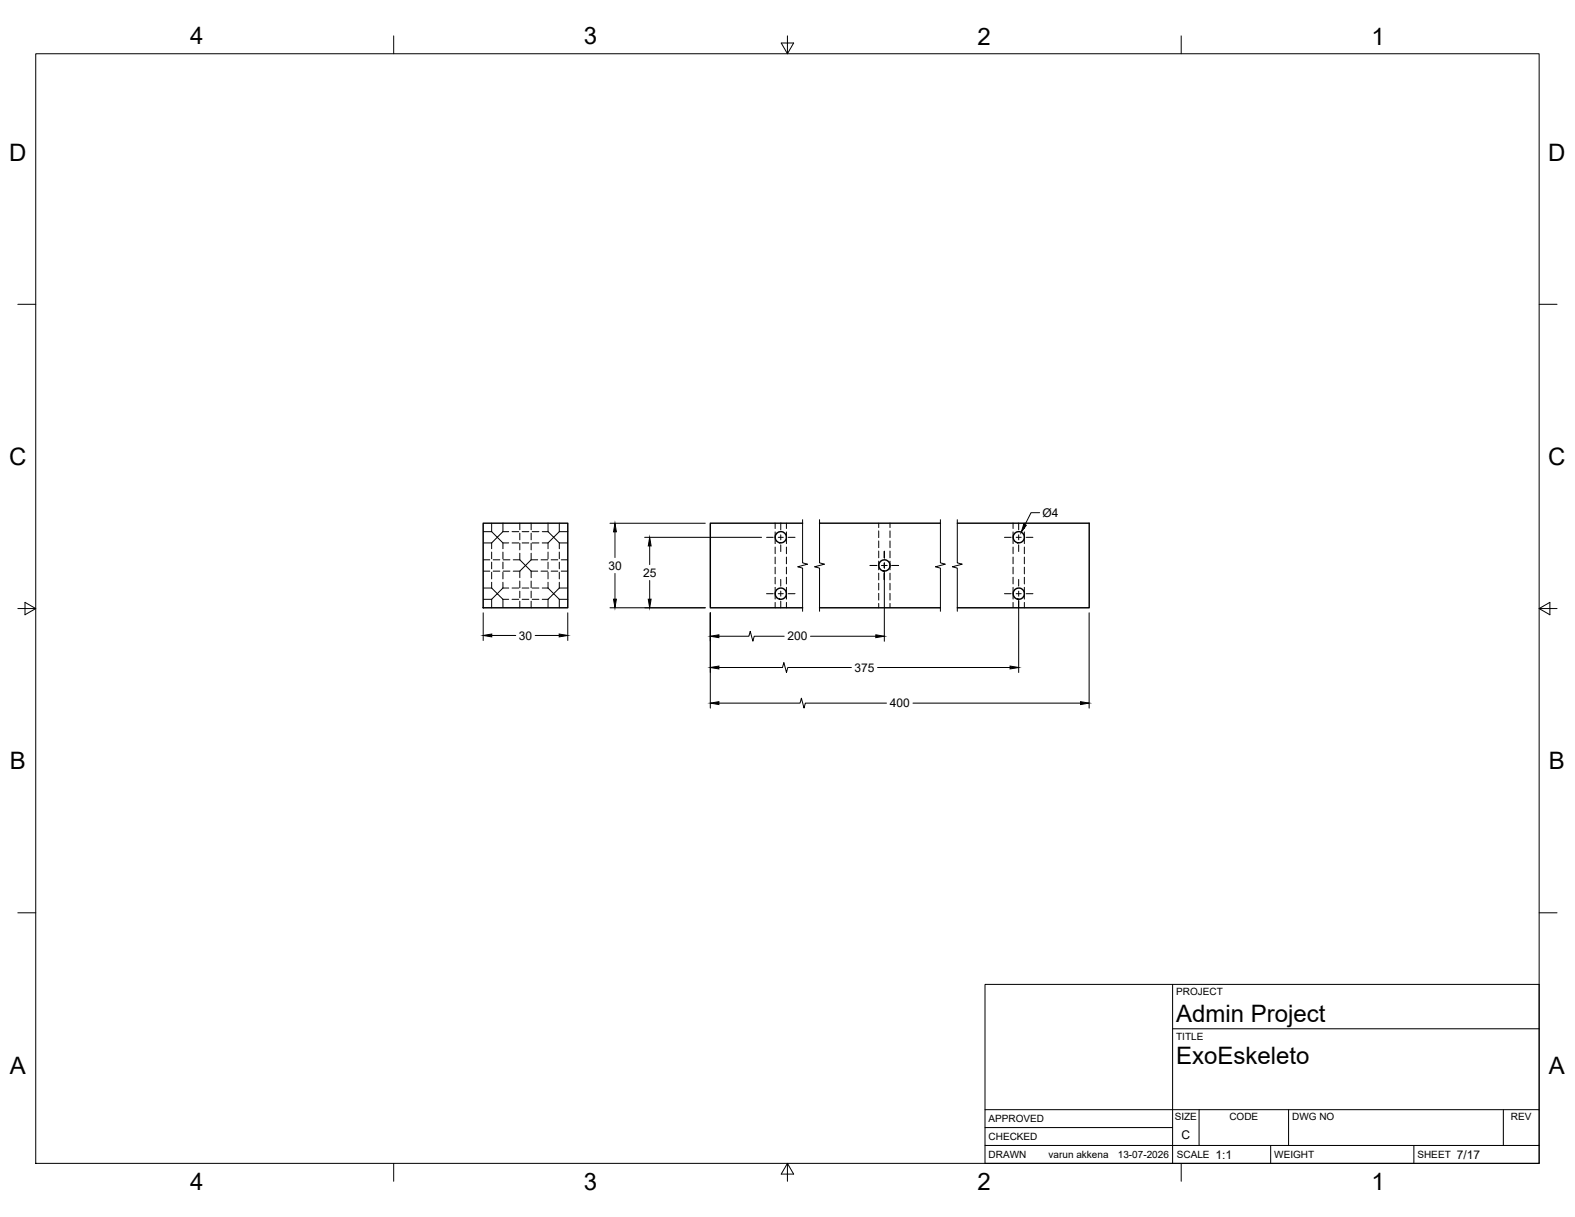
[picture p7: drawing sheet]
<svg xmlns="http://www.w3.org/2000/svg" width="559mm" height="432mm" viewBox="0 0 559 432" stroke-linecap="round" stroke-linejoin="round" font-family="sans-serif">
<!-- layer: Visible -->
<g fill="none" stroke="#000" stroke-width=".51">
<path d="M171.4 185.6h30v30h-30zM284.8 185.6h-32.8v30h32.8M290.8 185.6h42.9M339.7 185.6h46.7v30h-46.7M290.8 215.6h42.9"/>
<circle cx="277" cy="190.6" r="2"/>
<circle cx="361.5" cy="190.6" r="2"/>
<circle cx="277" cy="210.6" r="2"/>
<circle cx="313.8" cy="200.6" r="2"/>
<circle cx="361.5" cy="210.6" r="2"/>
</g>
<!-- layer: Hidden -->
<g fill="none" stroke="#000" stroke-width=".35">
<path d="M171.4 198.6h2.4M171.4 192.6h3M171.4 188.6h3M174.4 188.6l2 2 2-2M174.4 192.6l2-2 2 2M174.4 185.6v3M174.4 192.6v2.1M174.4 195.9v2.3M174.4 199.5v2.3M175 198.6h2.3M178.4 185.6v3M178.4 192.6v2.1"/>
<path d="M178.4 195.9v2.3M178.4 199.5v2.3M178.4 192.6h2.1M178.4 188.6h2.1M178.5 198.6h2.4M181.7 192.6h2.3M181.7 188.6h2.3M182.1 198.6h2.3M184.4 198.6l2 2-2 2M184.4 185.6v2.4M184.4 189.2v2.3M184.4 192.7v2.4"/>
<path d="M184.4 196.3v2.3M185.3 192.6h2.3M185.3 188.6h2.3M188.4 198.6l-2 2 2 2M188.4 198.6h2.4M188.4 185.6v2.4M188.4 189.2v2.3M188.4 192.7v2.4M188.4 196.3v2.3M188.8 192.6h2.4M188.8 188.6h2.4M192 198.6h2.4"/>
<path d="M192.4 192.6h2M192.4 188.6h2M194.4 188.6l2 2 2-2M194.4 192.6l2-2 2 2M194.4 185.6v3M194.4 192.6v2.1M194.4 195.9v2.3M194.4 199.5v2.3M195.5 198.6h2.4M198.4 185.6v3M198.4 192.6v2.1M198.4 195.9v2.3"/>
<path d="M198.4 199.5v2.3M198.4 192.6h3M198.4 188.6h3M199.1 198.6h2.3M275 185.6v1.9M275 188.7v4.2M275 194.1v2.4M275 197.7v2.3M279 185.6v1.9M279 188.7v4.2M279 194.1v2.4M279 197.7v2.3"/>
<path d="M311.8 185.6v1.6M311.8 188.4v2.4M311.8 191.9v2.4M311.8 195.5v2.4M311.8 199.1v3.1M315.8 185.6v1.6M315.8 188.4v2.4M315.8 191.9v2.4M315.8 195.5v2.4M315.8 199.1v3.1M359.4 185.6v1.9M359.4 188.7v4.2"/>
<path d="M359.4 194.1v2.4M359.4 197.7v2.3M363.4 185.6v1.9M363.4 188.7v4.2M363.4 194.1v2.4M363.4 197.7v2.3M171.4 202.6h2.4M171.4 212.6h3M171.4 208.6h3M174.4 212.6l2-1.9 2 1.9M174.4 208.6l2 2.1 2-2.1M174.4 203v2.4"/>
<path d="M174.4 206.6v2M174.4 212.6v3M175 202.6h2.3M178.4 203v2.4M178.4 206.6v2M178.4 212.6v3M178.4 212.6h2.1M178.4 208.6h2.1M178.5 202.6h2.4M181.7 212.6h2.3M181.7 208.6h2.3M182.1 202.6h2.3"/>
<path d="M184.4 202.6v2.4M184.4 206.2v2.4M184.4 209.7v2.4M184.4 213.3v2.3M185.3 212.6h2.3M185.3 208.6h2.3M188.4 202.6h2.4M188.4 202.6v2.4M188.4 206.2v2.4M188.4 209.7v2.4M188.4 213.3v2.3M188.8 212.6h2.4"/>
<path d="M188.8 208.6h2.4M192 202.6h2.4M192.4 212.6h2M192.4 208.6h2M194.4 212.6l2-1.9 2 1.9M194.4 208.6l2 2.1 2-2.1M194.4 203v2.4M194.4 206.6v2M194.4 212.6v3M195.5 202.6h2.4M198.4 203v2.4M198.4 206.6v2"/>
<path d="M198.4 212.6v3M198.4 212.6h3M198.4 208.6h3M199.1 202.6h2.3M275 201.2v2.4M275 204.8v2.4M275 208.4v4.2M275 213.7v1.9M279 201.2v2.4M279 204.8v2.4M279 208.4v4.2M279 213.7v1.9"/>
<path d="M311.8 203.4v2.4M311.8 206.9v2.4M311.8 210.5v2.4M311.8 214.1v1.5M315.8 203.4v2.4M315.8 206.9v2.4M315.8 210.5v2.4M315.8 214.1v1.5M359.4 201.2v2.4M359.4 204.8v2.4M359.4 208.4v4.2M359.4 213.7v1.9"/>
<path d="M363.4 201.2v2.4M363.4 204.8v2.4M363.4 208.4v4.2M363.4 213.7v1.9"/>
</g>
<!-- layer: Border -->
<g fill="none" stroke="#000" stroke-width=".35">
<path d="M12.7 19.1h533.4v393.7h-533.4zM139.7 12.7v6.4M277.2 15.3h4.4l-2.2 3.8zM279.4 12.7v6.4M419.1 12.7v6.4M6.3 108h6.4M546.1 108h6.3M6.3 215.9h6.4M8.9 213.7l3.8 2.2-3.8 2.2zM546.1 215.9l3.8 2.2v-4.4l-3.8 2.2h6.3M6.3 323.9h6.4M546.1 323.9h6.3"/>
<path d="M139.7 412.8v6.3M279.4 412.8l2.2 3.8h-4.4zM279.4 412.8v6.3M419.1 412.8v6.3"/>
</g>
<!-- layer: Titleblock -->
<path d="M349.5 349.3h196.6v63.5h-196.6zM416 349.3v63.5M416 365h130.1M349.5 393.7h196.6M425.4 393.7v12.7M457.2 393.7v12.7M533.4 393.7v12.7M349.5 406.4h196.6M349.5 400.1h66.5M450.8 406.4v6.4M501.6 406.4v6.4" fill="none" stroke="#000" stroke-width=".36"/>
<!-- layer: Break Lines -->
<path d="M284.8 184.4v15.3l1.7 .5-3.5 .9 1.8 .5v15.3M290.8 184.4v15.3l1.7 .5-3.5 .9 1.8 .5v15.3M333.7 184.4v15.3l1.7 .5-3.5 .9 1.8 .5v15.3M339.6 184.4v15.3l1.8 .5-3.5 .9 1.7 .5v15.3" fill="none" stroke="#000" stroke-width=".35"/>
<!-- layer: Smart Centers -->
<g fill="none" stroke="#000" stroke-width=".35">
<path d="M272 190.6h2.3M276.1 190.6h1.8M277 185.6v2.4M277 189.8v1.7M277 193.3v2.4M279.7 190.6h2.4M313.8 195.6v2.4M313.8 199.7v1.8M356.4 190.6h2.4M360.5 190.6h1.8M361.4 185.6v2.4M361.4 189.8v1.7"/>
<path d="M361.4 193.3v2.4M364.1 190.6h2.4M272 210.7h2.3M276.1 210.7h1.8M277 205.6v2.4M277 209.7v1.8M277 213.3v2.4M279.7 210.7h2.4M308.7 200.6h2.4M312.9 200.6h1.8M313.8 203.3v2.4M316.4 200.6h2.4"/>
<path d="M356.4 210.7h2.4M360.5 210.7h1.8M361.4 205.6v2.4M361.4 209.7v1.8M361.4 213.3v2.4M364.1 210.7h2.4"/>
</g>
<!-- layer: FD_Dimensions -->
<g fill="none" stroke="#000" stroke-width=".35">
<path d="M216.4 185.7h33.8M218.2 188.7v9.1M228.7 190.6h41.5M230.5 193.7v6.6M368.9 181.9h-3.1l-2.1 4.2M171.4 217.4v9.8M201.4 217.4v9.8M216.4 215.6h33.8M218.2 203.5v9.1M230.5 206v6.6M252 217.4v33.8M313.8 202.4v25.1"/>
<path d="M361.4 212.4v26.2M386.4 217.4v33.8M174.5 225.5h8.5M189.9 225.5h8.5M255.1 236.8h22.5l.5-1.7 .9 3.5 .5-1.8h22.6M255.1 225.7h10.6l.5-1.7 .9 3.5 .5-1.8h10.6M287.5 225.7h23.2M311.4 236.8h47M255.1 249.5h28.8l.4-1.8 1 3.5 .4-1.7h28.8M323.9 249.5h59.5"/>
</g>
<g fill="#000" stroke="#000" stroke-width=".35">
<path d="M218.2 185.7l.5 3h-1zM230.5 190.6l.5 3.1h-1zM363.2 185.9l.9 .5-1.8 2.4zM217.7 212.6h1l-.5 3zM230 212.6h1l-.5 3zM171.4 225.5l3.1-.5v1zM198.4 225l3 .5-3 .5zM252 236.8l3.1-.5v1zM252 225.7l3.1-.5v1.1zM310.7 225.2l3.1 .5-3.1 .6zM358.4 236.3l3 .5-3 .5zM252 249.5l3.1-.5v1z"/>
<path d="M383.4 249l3 .5-3 .5z"/>
</g>
<g font-size="8.5">
<text x="67.5" y="15.8">4</text>
<text x="207.2" y="15.7">3</text>
<text x="346.9" y="15.8">2</text>
<text x="486.6" y="15.8">1</text>
<text x="3.3" y="57">D</text>
<text x="549.3" y="57">D</text>
<text x="3.3" y="165">C</text>
<text x="549.3" y="165">C</text>
<text x="3.5" y="272.9">B</text>
<text x="549.6" y="272.9">B</text>
<text x="417.3" y="362.5">Admin Project</text>
<text x="417.3" y="377.5">ExoEskeleto</text>
<text x="3.5" y="380.9">A</text>
<text x="549.6" y="380.9">A</text>
<text x="67.5" y="422.2">4</text>
<text x="207.2" y="422.1">3</text>
<text x="346.9" y="422.2">2</text>
<text x="486.6" y="422.2">1</text>
</g>
<g font-size="4.3">
<text x="369.9" y="183.4">Ø4</text>
<text x="215.8" y="202.1">30</text>
<text x="228.2" y="204.6">25</text>
<text x="184.1" y="227">30</text>
<text x="279.4" y="227.2">200</text>
<text x="303.2" y="238.3">375</text>
<text x="315.7" y="251">400</text>
<text x="419.2" y="404.2">C</text>
<text x="431.3" y="411.1">1:1</text>
<text x="516.9" y="411.1">7/17</text>
</g>
<g font-size="3.5">
<text x="417.3" y="353.1">PROJECT</text>
<text x="417.3" y="368.8">TITLE</text>
<text x="350.8" y="398.2">APPROVED</text>
<text x="416.8" y="397.5">SIZE</text>
<text x="436.2" y="397.5">CODE</text>
<text x="458.4" y="397.5">DWG NO</text>
<text x="536.1" y="397.5">REV</text>
<text x="350.8" y="404.5">CHECKED</text>
<text x="350.8" y="410.9">DRAWN</text>
<text x="372" y="410.9">varun akkena</text>
<text x="396.6" y="410.9">13-07-2026</text>
<text x="417.5" y="410.9">SCALE</text>
<text x="452.1" y="410.9">WEIGHT</text>
<text x="502.9" y="410.9">SHEET</text>
</g>
</svg>
